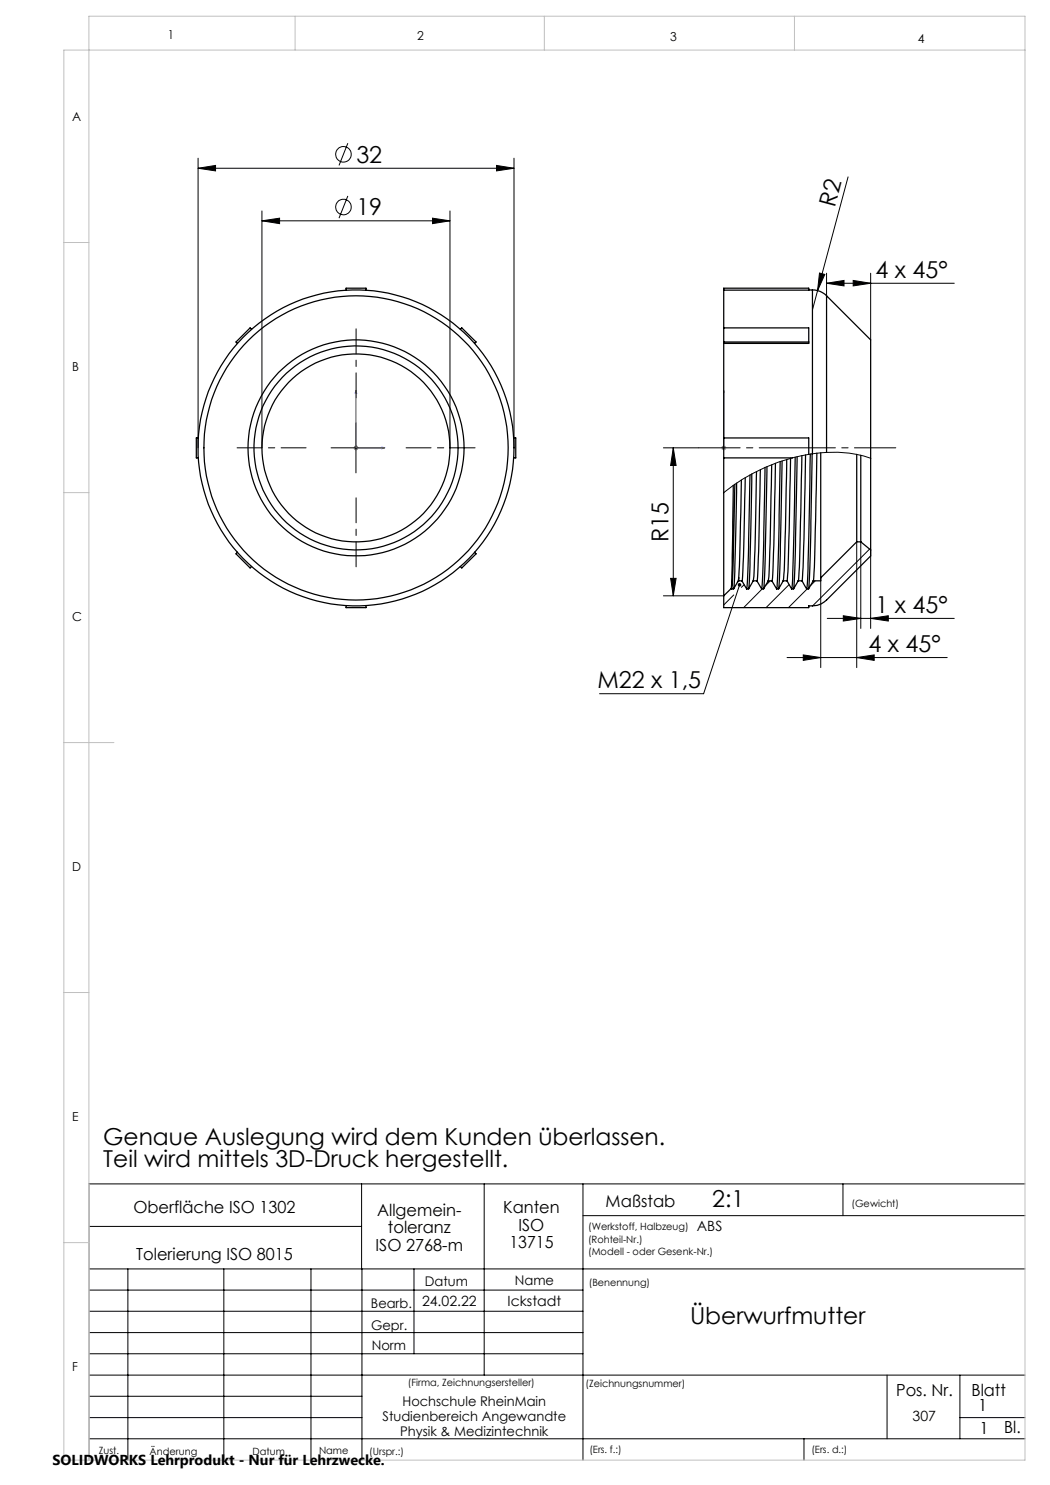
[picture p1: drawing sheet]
<svg xmlns="http://www.w3.org/2000/svg" width="210mm" height="297mm" viewBox="0 0 210 297" stroke-linecap="round" stroke-linejoin="round" font-family="sans-serif">
<g fill="none" stroke="#000" stroke-width=".2">
<path d="M39.6 33.7l3.5-.6v1.1zM39.6 31.6v58M39.6 33.7h63.2M69.6 28.6l-1.8 4.5M69.6 39.2l-1.8 4.4M99.3 33.1l3.5 .6-3.5 .5zM102.8 31.6v58M169.6 35.4l-7.1 26.6M52.4 44.2l3.5-.6v1.1zM52.4 42.2v47.4M52.4 44.2h37.6M86.5 43.6l3.5 .6-3.5 .5z"/>
<path d="M90 42.2v47.4M163.9 54.6l1.1 .3-1.5 3.2zM165.3 56.7l3.5-.6v1.1zM165.3 54.6v4.6M165.3 56.7h25.6M170.6 56.1l3.5 .6-3.5 .5zM174.1 54.6v13.4M66.2 89.6h10M71.2 84.6v10M132.7 89.6h7M134.7 89.6v29.6M134.7 89.6l.5 3.5h-1.1z"/>
<path d="M132.7 119.2h12M134.1 115.7h1.1l-.5 3.5zM147.9 117l-7.2 21.7h-20.8M164.1 115.6v17.9M171.3 108.4v25.1M172.2 108.4v17.3M174.1 110v15.7M157.4 131.5h32M160.7 131l3.4 .5-3.4 .6zM165.5 123.7h25.4M168.7 123.2l3.5 .5-3.5 .5zM171.3 131.5l3.5-.5v1.1z"/>
<path d="M174.1 123.7l3.6-.5v1zM72.3 236.8v17M96.8 236.8v38.2M116.6 236.8v55.2M168.6 236.8v6.3M205 236.8h-187.2v55.2M17.8 253.8h187.2M17.8 258h98.8M17.8 245.3h54.5M25.6 253.8v38.2M44.8 253.8v38.2M62.2 253.8v38.2"/>
<path d="M72.4 253.8v38.2M82.8 253.8v17M116.6 243.1h88.4M17.8 270.8h98.8M17.8 266.5h98.8M17.8 262.3h98.8M17.8 279.3h54.6M17.8 275h187.2M177.4 275v12.8M192 275v12.8M17.8 287.8h187.2M17.8 283.5h54.6"/>
<path d="M160.8 287.8v4.2M192 283.5h13"/>
<circle cx="68.7" cy="30.9" r="1.55"/>
<circle cx="68.7" cy="41.4" r="1.55"/>
</g>
<path d="M71.2 78.1l.1 .5h-.3zM71.2 78.1v11.5h5.8M144.7 78.1v.5v-.5M144.7 78.1v11.5M76.4 89.4l.6 .2-.6 .1zM144.7 89.4v.3zM144.7 89.6h.1" fill="none" stroke="#00f" stroke-width=".2"/>
<path d="M70.7 89.6h1M70.8 89.2l.7 .7M71.2 89.1v1M71.5 89.2l-.7 .7M144.3 89.6h.9M144.4 89.2l.7 .7M144.7 89.1v1M145.1 89.2l-.7 .7" fill="none" stroke="#808080" stroke-width=".2"/>
<path d="M71.2 79.6v-13.8M61.2 89.6h-13.8M71.2 99.6v13.8M81.2 89.6h13.8" fill="none" stroke="#000" stroke-width=".2" stroke-dasharray="15.2 1.3 1.3 1.3" stroke-dashoffset="10.2"/>
<path d="M179.2 89.6h-39.4" fill="none" stroke="#000" stroke-width=".2" stroke-dasharray="15.2 1.3 1.3 1.3" stroke-dashoffset="7"/>
<path d="M59 3.2v6.8M108.9 3.2v6.8M158.9 3.2v6.8M205 10h-192.2v282h192.2v-288.8h-187.2v288.8M12.8 48.5h5M12.8 98.5h5M12.8 148.5h10M12.8 198.5h5M12.8 248.5h5" fill="none" stroke="#c0c0c0" stroke-width=".2"/>
<path d="M147.6 116.7l.4-.1-.1 .4 .1-.4a.36 .36 0 0 1 .2 .5 .36 .36 0 0 1-.5 .2 .36 .36 0 0 1-.1-.6z" fill="#000"/>
<g fill="#00f">
<path d="M76.4 89.4l.6 .2-.6 .1zM71.2 78.1l.1 .5h-.3z"/>
<path d="M144.7 89.4v.3zM144.7 78.1v.5z"/>
</g>
<g fill="#000">
<path d="M163.9 54.6l1.1 .3-1.5 3.2z"/>
<path d="M39.6 33.7l3.5-.6v1.1zM99.3 33.1l3.5 .6-3.5 .5zM52.4 44.2l3.5-.6v1.1zM86.5 43.6l3.5 .6-3.5 .5z"/>
<path d="M134.1 115.7h1.1l-.5 3.5zM134.7 89.6l.5 3.5h-1.1z"/>
<path d="M171.3 131.5l3.5-.5v1.1zM160.7 131l3.4 .5-3.4 .6zM174.1 123.7l3.6-.5v1zM168.7 123.2l3.5 .5-3.5 .5zM170.6 56.1l3.5 .6-3.5 .5zM165.3 56.7l3.5-.6v1.1z"/>
</g>
<g fill="none" stroke="#000" stroke-width=".25">
<path d="M69.2 58v-.4h4v.4M144.7 58v7.6M144.7 57.6h17v.4h-17zM161.7 58h.8M162.5 58a3.8 3.8 0 0 1 2.8 1.2M162.5 58v32.8M165.3 59.2l8.8 8.8v42M165.3 59.2v31.3M50.3 65.9l-.3-.3-2.8 2.8 .3 .3M92.1 65.9l.3-.3 2.8 2.8-.3 .3M144.7 68.7v18.9M144.7 65.6h17v3.1h-17"/>
<path d="M144.7 65.6v3.1M144.7 68.4h17M39.7 87.6h-.4v4h.4M102.7 87.6h.5v4h-.5M144.7 91.6v27.6M144.7 87.6h17v3.3M144.7 91.6h13.8M144.7 87.6v4M146.6 97.1l-.3 20.6M147 96.9l-.1 5a200.6 200.6 0 0 1-.6 15.9M147.3 96.6l-.3 17.6-.2 3.5M148.3 96l-.6 19.6"/>
<path d="M149 95.6a284.5 284.5 0 0 1-.6 20.6M150 95l-.1 6.8a209.4 209.4 0 0 1-.6 16M150.4 94.8l-.4 18.3-.2 4.6M151.3 94.3a339.4 339.4 0 0 1-.7 21.9M152.1 93.9l-.4 16.4-.3 5.9M153 93.5l-.1 8.1a218.5 218.5 0 0 1-.6 16.2M153.4 93.3l-.3 17.4-.3 7M154.3 93a356.8 356.8 0 0 1-.7 23.2M155.1 92.7v.4a368.4 368.4 0 0 1-.7 23v.1M156 92.3l-.3 18.3-.4 7.2M156.4 92.2l-.3 18.4-.3 7.1M157.3 91.9v3.5a301.1 301.1 0 0 1-.7 20.8"/>
<path d="M158.1 91.7l-.3 14.6-.4 9.9M159 91.4l-.3 17.7-.2 6.5-.2 2.2M159.4 91.3l-.3 17.8-.3 8.6M160.4 91.1l-.1 2.6a360.3 360.3 0 0 1-.7 22.5M161.1 91a450.2 450.2 0 0 1-.7 25.2M162.1 90.8l-.2 12a160 160 0 0 1-.6 15M162.4 90.7l-.3 16.9-.4 10M163.4 90.6l-.1 2.2a368.3 368.3 0 0 1-.7 23.4M164.1 90.6v25M171.3 90.9v17.5M172.2 91v17.4M47.5 110.5l-.3 .3 2.8 2.8 .3-.3"/>
<path d="M94.9 110.5l.3 .3-2.8 2.8-.3-.3M146.3 117.7l-1.6 1.5M146.3 117.7v.1M147.5 116.4l-.8 1.4h-.4M147.7 115.6l-.2 .8M147.7 115.6v.6M147.7 116.2h.7M147.7 116.2l-.2 .2M148.4 116.2l.9 1.6M150.6 116.2l-.9 1.6h-.4M150.6 116.2h.8M151.4 116.2l.9 1.6"/>
<path d="M153.6 116.2l-.9 1.6h-.4M153.6 116.2h.8M154.4 116.2l.9 1.6M156.6 116.2l-.9 1.6h-.4M156.6 116.2h.8M157.4 116.2l.9 1.6M159.6 116.2l-.9 1.6h-.4M159.6 116.2h.8M160.4 116.2l.9 1.6M162.6 116.2l-.9 1.6h-.4M164.1 115.6v.6h-1.5M171.3 108.4l-7.2 7.2"/>
<path d="M171.3 108.4h.9M172.2 108.4l1.9 1.6M174.1 110v1.2l-8.8 8.8a4.2 4.2 0 0 1-3.6 1.2v.3h-17v-2.3M69.2 121.1v.4h4v-.4"/>
<circle cx="71.2" cy="89.6" r="31.6"/>
<circle cx="71.2" cy="89.6" r="18.8"/>
<circle cx="71.2" cy="89.6" r="21.6"/>
<circle cx="71.2" cy="89.6" r="30.4"/>
<circle cx="71.2" cy="89.6" r="20.4"/>
</g>
<path d="M174.1 91.6a27.2 27.2 0 0 0-14-.4 36.9 36.9 0 0 0-15.4 7.3M146.8 119l-2.1 2M148.8 116.9l-.5 .6M152.4 117.8l-3.7 3.7M154.1 116.2l-1 1M157.8 116.9l-4.6 4.6M161.4 117.8l-3.7 3.7M163.1 116.2l-1 .9M173.9 109.8l-11.4 11.4" fill="none" stroke="#000" stroke-width=".2"/>
<g font-size="4.7">
<text x="71.3" y="32.6">32</text>
<text x="166.9" y="41.6" transform="rotate(-75 166.9 41.6)">R2</text>
<text x="71.3" y="43.1">19</text>
<text x="175.1" y="55.6">4 x 45°</text>
<text x="133.7" y="108.4" transform="rotate(-90 133.7 108.4)">R15</text>
<text x="175.1" y="122.6">1 x 45°</text>
<text x="173.7" y="130.5">4 x 45°</text>
<text x="119.5" y="137.7">M22 x 1,5</text>
<text x="20.6" y="228.9">Genaue Auslegung wird dem Kunden überlassen.</text>
<text x="20.6" y="233.4">Teil wird mittels 3D-Druck hergestellt.</text>
<text x="142.5" y="241.5">2:1</text>
<text x="138" y="264.7">Überwurfmutter</text>
</g>
<g font-size="3.3">
<text x="26.7" y="242.7">Oberfläche ISO 1302</text>
<text x="75.4" y="243.2">Allgemein-</text>
<text x="100.6" y="242.7">Kanten</text>
<text x="121.1" y="241.4">Maßstab</text>
<text x="27.2" y="251.9">Tolerierung ISO 8015</text>
<text x="75.1" y="250.2">ISO 2768-m</text>
<text x="77.6" y="246.7">toleranz</text>
<text x="101.9" y="249.7">13715</text>
<text x="103.7" y="246.2">ISO</text>
<text x="179.2" y="279.2">Pos. Nr.</text>
<text x="194.3" y="279.2">Blatt</text>
<text x="195.7" y="282.1">1</text>
<text x="195.9" y="286.9">1</text>
<text x="200.8" y="286.7">Bl.</text>
</g>
<text font-size="2.9" x="10.5" y="292.9">SOLIDWORKS Lehrprodukt - Nur für Lehrzwecke.</text>
<g font-size="2.8">
<text x="139.4" y="246.2">ABS</text>
<text x="84.4" y="261.1">24.02.22</text>
<text x="101.5" y="261.1">Ickstadt</text>
<text x="182.5" y="284.2">307</text>
</g>
<g font-size="2.7">
<text x="85" y="257.2">Datum</text>
<text x="103" y="257.1">Name</text>
<text x="74.2" y="261.6">Bearb.</text>
<text x="74.2" y="265.9">Gepr.</text>
<text x="74.3" y="270.1">Norm</text>
<text x="80.5" y="281.1">Hochschule RheinMain</text>
<text x="76.5" y="284.1">Studienbereich Angewandte</text>
<text x="80" y="287.1">Physik &amp; Medizintechnik</text>
</g>
<g font-size="2.5">
<text x="33.6" y="7.8">1</text>
<text x="83.4" y="8.1">2</text>
<text x="134" y="8.2">3</text>
<text x="183.6" y="8.5">4</text>
<text x="14.5" y="24.2">A</text>
<text x="14.5" y="74.2">B</text>
<text x="14.5" y="124.2">C</text>
<text x="14.5" y="174.2">D</text>
<text x="14.5" y="224.2">E</text>
<text x="14.5" y="274.2">F</text>
</g>
<g font-size="2">
<text x="170.3" y="241.4">(Gewicht)</text>
<text x="117.6" y="246.1">(Werkstoff, Halbzeug)</text>
<text x="117.6" y="248.6">(Rohteil-Nr.)</text>
<text x="117.6" y="251.1">(Modell - oder Gesenk-Nr.)</text>
<text x="117.8" y="257.2">(Benennung)</text>
<text x="81.6" y="277.3">(Firma, Zeichnungsersteller)</text>
<text x="117.1" y="277.4">(Zeichnungsnummer)</text>
<text x="19.8" y="290.7">Zust.</text>
<text x="29.9" y="290.9">Änderung</text>
<text x="50.5" y="290.9">Datum</text>
<text x="63.8" y="290.8">Name</text>
<text x="73.9" y="291.1">(Urspr.:)</text>
<text x="117.9" y="290.7">(Ers. f.:)</text>
<text x="162.3" y="290.6">(Ers. d.:)</text>
</g>
</svg>
